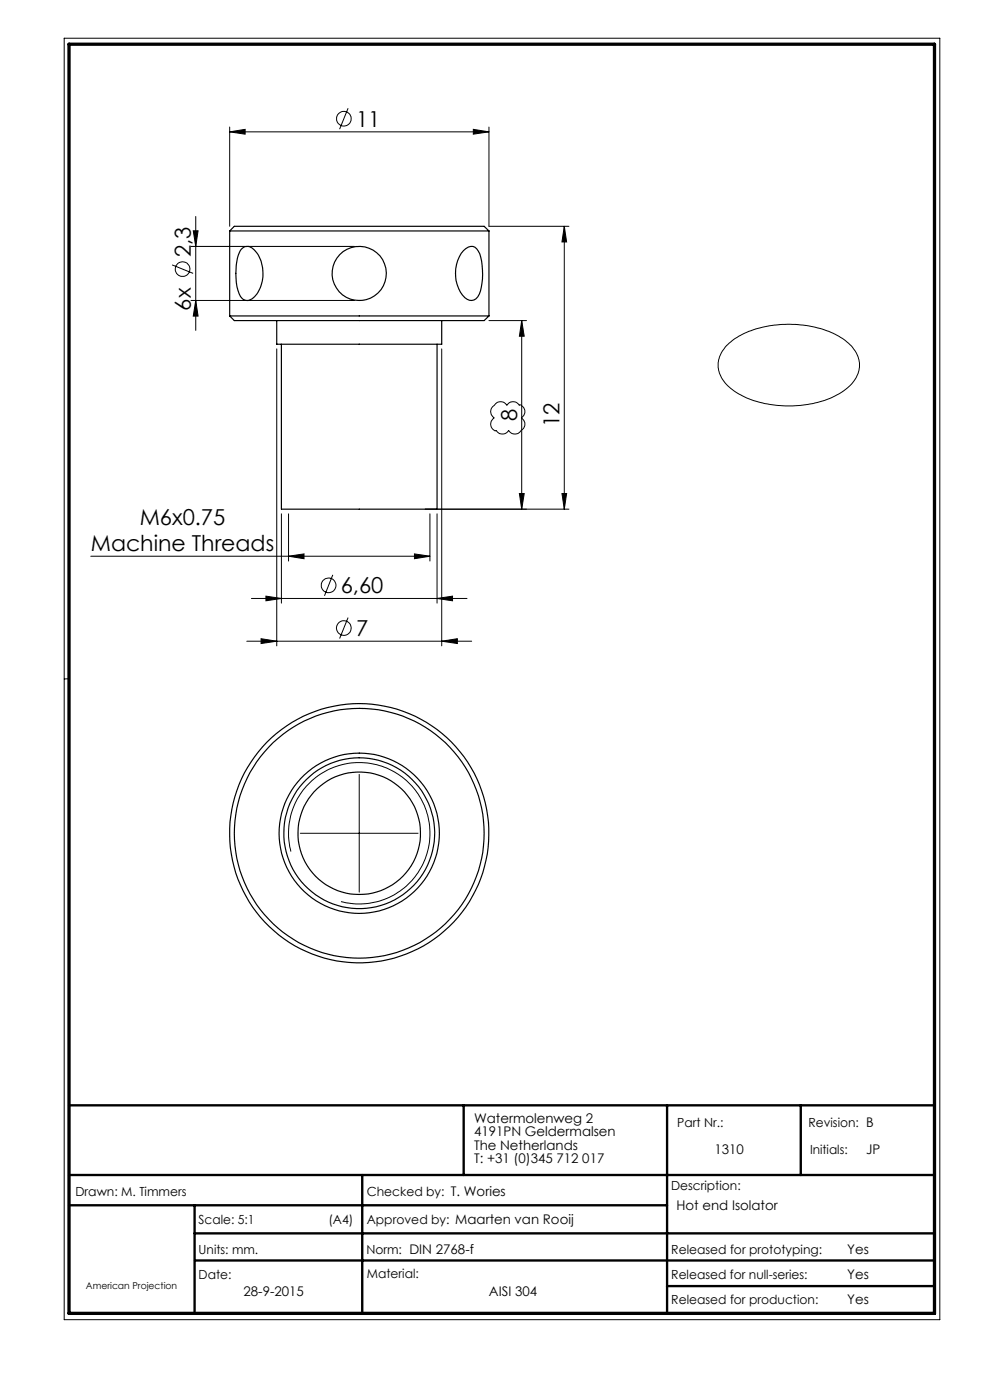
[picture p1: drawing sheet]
<svg xmlns="http://www.w3.org/2000/svg" width="210mm" height="297mm" viewBox="0 0 210 297" stroke-linecap="round" stroke-linejoin="round" font-family="sans-serif">
<g fill="none" stroke="#000" stroke-width=".21">
<path d="M13.6 8.1h185.8v271.9h-185.8zM48.7 28l3.3-.6v1.1zM48.7 26.9v21.1M48.7 28h55M73.8 23l-1.8 4.4M100.4 27.4l3.3 .6-3.3 .5zM103.7 26.9v21.1h17M36.5 56.2l4.5 1.8M40.5 52.3h34.7M41 49h1l-.5 3.3zM41.5 45.9v24.2M119.7 48l.5 3.3h-1z"/>
<path d="M119.7 48v60M40.5 63.7h34.7M41.5 63.7l.5 3.4h-1zM58.7 74v63M93.7 74v63M103.7 68h8M110.7 68v40M110.7 68l.5 3.3h-1zM154.1 73.3a17.7 17.7 0 0 1 11.8-4.5 20.1 20.1 0 0 1 14.1 4 5.8 5.8 0 0 1-.3 9.6 20.9 20.9 0 0 1-14.8 3.6 16.7 16.7 0 0 1-11.1-4.7 5.6 5.6 0 0 1 .3-8zM105.1 85.7a1.53 1.53 0 0 1 2.4 .3 1.52 1.52 0 0 1 2.7 0v-.1a1.46 1.46 0 0 1 1.1 1.3 1.46 1.46 0 0 1-.7 1.4 1.59 1.59 0 0 1-.1 2.8 1.53 1.53 0 0 1-2.6-.1 1.52 1.52 0 0 1-2.7 0 1.22 1.22 0 0 1-1.1-1.5l.1-.5 .6-.7a1.59 1.59 0 0 1 .2-2.7zM19.3 118h71.9M59.7 109v18.9"/>
<path d="M61.2 118l3.3-.5v1zM61.2 109v10M87.9 117.5l3.3 .5-3.3 .5zM90.2 108h30.5M91.2 109v10M92.7 109v18.9M110.2 104.7h1l-.5 3.3zM119.2 104.7h1l-.5 3.3zM52.4 136h47.6M53.3 127h45.8M55.4 135.5l3.3 .5-3.3 .5zM56.4 126.5l3.3 .5-3.3 .5z"/>
<path d="M70.6 122l-1.8 4.4M73.8 131l-1.8 4.5M92.7 127l3.3-.5v1zM93.7 136l3.3-.5v1zM14.6 144h-1M63.7 176.8h25M76.2 164.3v25M61.7 180.7a15 15 0 0 1 13.2-18.9 15 15 0 0 1 16.2 16.3 15 15 0 0 1-18.8 13.2"/>
<circle cx="73" cy="25.2" r="1.55"/>
<circle cx="38.7" cy="57.1" r="1.55"/>
<circle cx="69.7" cy="124.2" r="1.56"/>
<circle cx="73" cy="133.2" r="1.55"/>
</g>
<path d="M14.6 234.5h183.6M98.4 234.5v14.8M141.5 234.5v44.1M169.9 234.5v14.8M14.6 249.3h183.6M14.6 255.7h126.9M41.3 255.7v22.9M76.8 249.3v29.3M41.3 261.7h156.9M41.4 267.4h156.8M141.5 272.8h56.7" fill="none" stroke="#000" stroke-width=".5"/>
<path d="M14.6 9.4h183.6v269.2h-183.6z" fill="none" stroke="#000" stroke-width=".7"/>
<g fill="#000">
<path d="M119.7 48l.5 3.3h-1zM119.2 104.7h1l-.5 3.3zM41 49h1l-.5 3.3zM41.5 63.7l.5 3.4h-1z"/>
<path d="M87.9 117.5l3.3 .5-3.3 .5zM61.2 118l3.3-.5v1z"/>
<path d="M110.2 104.7h1l-.5 3.3zM110.7 68l.5 3.3h-1z"/>
<path d="M56.4 126.5l3.3 .5-3.3 .5zM92.7 127l3.3-.5v1zM55.4 135.5l3.3 .5-3.3 .5zM93.7 136l3.3-.5v1zM48.7 28l3.3-.6v1.1zM100.4 27.4l3.3 .6-3.3 .5z"/>
</g>
<g fill="none" stroke="#000" stroke-width=".25">
<path d="M48.7 49l1-1h53l1 1M48.7 49h55M48.7 49v18M51.2 52.9a1.76 1.76 0 0 1 2.7 .1 7.5 7.5 0 0 1-.4 10.4 1.75 1.75 0 0 1-2.8-1.1 13.2 13.2 0 0 1 .3-9.1zM98.3 53.2a1.79 1.79 0 0 1 3.2 .1 12.6 12.6 0 0 1-.1 9.7 1.72 1.72 0 0 1-2.8 .1 7.7 7.7 0 0 1-.3-9.9zM103.7 49v18M48.7 67h55M48.7 67l1 1h53l1-1M58.7 68v5h35v-5M59.7 73v35h33v-35"/>
<circle cx="76.2" cy="58" r="5.8"/>
<circle cx="76.2" cy="176.8" r="27.5"/>
<circle cx="76.2" cy="176.8" r="17"/>
<circle cx="76.2" cy="176.8" r="16"/>
<circle cx="76.2" cy="176.8" r="13"/>
<circle cx="76.2" cy="176.8" r="26.5"/>
</g>
<g font-size="4.7">
<text x="75.5" y="26.9">11</text>
<text x="40.5" y="54.5" transform="rotate(-90 40.5 54.5)">2,3</text>
<text x="40.5" y="65.9" transform="rotate(-90 40.5 65.9)">6x</text>
<text x="109.7" y="89.3" transform="rotate(-90 109.7 89.3)">8</text>
<text x="118.7" y="90.6" transform="rotate(-90 118.7 90.6)">12</text>
<text x="29.6" y="111.4">M6x0.75</text>
<text x="19.3" y="117">Machine Threads</text>
<text x="72.3" y="125.9">6,60</text>
<text x="75.5" y="134.9">7</text>
</g>
<g font-size="2.8">
<text x="100.5" y="238.2">Watermolenweg 2</text>
<text x="100.5" y="241.1">4191PN Geldermalsen</text>
<text x="100.5" y="243.9">The Netherlands</text>
<text x="151.5" y="244.7">1310</text>
<text x="183.8" y="244.8">JP</text>
<text x="100.5" y="246.7">T: +31 (0)345 712 017</text>
<text x="143.5" y="256.7">Hot end Isolator</text>
<text x="179.7" y="266">Yes</text>
<text x="51.7" y="275">28-9-2015</text>
<text x="103.7" y="275">AISI 304</text>
<text x="179.7" y="271.4">Yes</text>
<text x="179.7" y="276.6">Yes</text>
</g>
<g font-size="2.7">
<text x="143.7" y="239.1">Part Nr.:</text>
<text x="171.5" y="239.1">Revision: B</text>
<text x="171.8" y="244.8">Initials:</text>
<text x="16" y="253.7">Drawn: M. Timmers</text>
<text x="77.8" y="253.7">Checked by: T. Wories</text>
<text x="142.4" y="252.5">Description:</text>
<text x="42.1" y="259.7">Scale: 5:1</text>
<text x="69.7" y="259.7">(A4)</text>
<text x="77.8" y="259.7">Approved by: Maarten van Rooij</text>
<text x="42.1" y="266">Units: mm.</text>
<text x="77.7" y="266">Norm: DIN 2768-f</text>
<text x="142.4" y="266">Released for prototyping:</text>
<text x="42.1" y="271.3">Date:</text>
<text x="77.8" y="271">Material:</text>
<text x="142.4" y="271.3">Released for null-series:</text>
<text x="142.4" y="276.6">Released for production:</text>
</g>
<text font-size="2" x="18.2" y="273.4">American Projection</text>
</svg>
